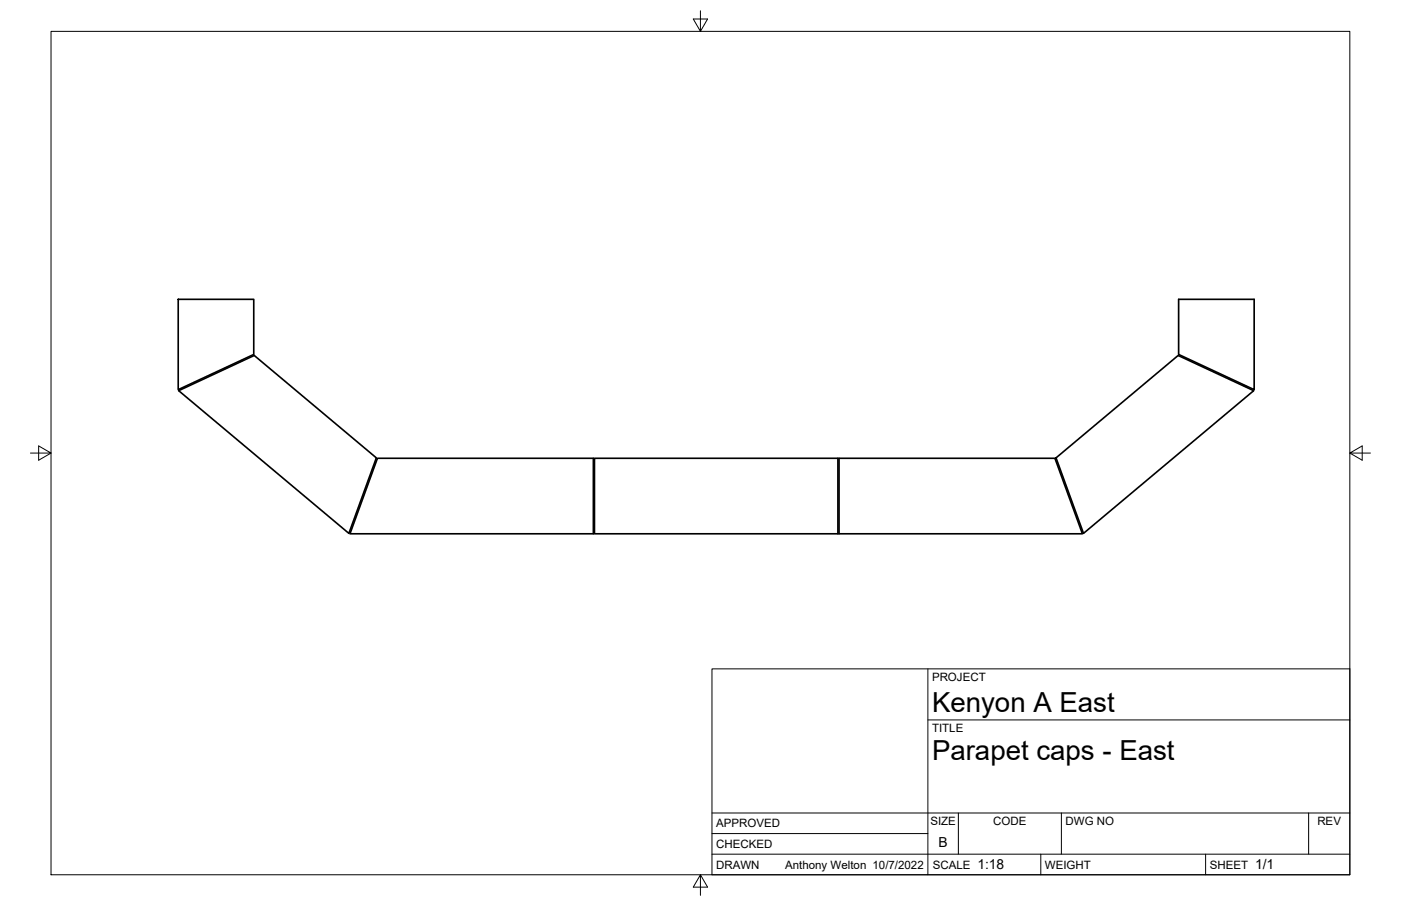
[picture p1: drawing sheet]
<svg xmlns="http://www.w3.org/2000/svg" width="432mm" height="279mm" viewBox="0 0 432 279" stroke-linecap="round" stroke-linejoin="round" font-family="sans-serif">
<!-- layer: Visible -->
<path d="M54.9 92.3h23.3v17l-23.3 10.9zM363.3 92.3h23.2v27.9l-23.2-10.9zM55.1 120.5l23.3-10.9 37.6 31.6-8.5 23.3zM116.3 141.3h66.6v23.3h-75zM183.2 141.3h75.1v23.3h-75.1zM258.6 141.3h66.5l8.5 23.3h-75zM325.5 141.2l37.6-31.6 23.3 10.9-52.5 44z" fill="none" stroke="#000" stroke-width=".51"/>
<!-- layer: Border -->
<path d="M15.7 9.7h400.3v260.1h-400.3zM215.9 3.3v6.4l-2.2-3.8h4.4l-2.2 3.8M9.4 139.7h6.3l-3.8-2.2v4.4l3.8-2.2M416 139.7l3.8 2.2v-4.4l-3.8 2.2h6.4M215.9 269.8l2.2 3.8h-4.4l2.2-3.8v6.3" fill="none" stroke="#000" stroke-width=".31"/>
<!-- layer: Titleblock -->
<path d="M219.4 206.3h196.6v63.5h-196.6zM286 206.3v63.5M286 222h130M219.4 257.1h66.6M219.4 250.7h196.6M295.4 250.7v12.7M327.1 250.7v12.7M403.3 250.7v12.7M219.4 263.4h196.6M320.8 263.4v6.4M371.6 263.4v6.4" fill="none" stroke="#000" stroke-width=".31"/>
<g font-size="8.5">
<text x="287.3" y="219.5">Kenyon A East</text>
<text x="287.3" y="234.5">Parapet caps - East</text>
</g>
<g font-size="4.3">
<text x="289.3" y="261.2">B</text>
<text x="301.2" y="268.1">1:18</text>
<text x="386.8" y="268.1">1/1</text>
</g>
<g font-size="3.5">
<text x="287.3" y="210.1">PROJECT</text>
<text x="287.3" y="225.8">TITLE</text>
<text x="220.7" y="255.2">APPROVED</text>
<text x="286.7" y="254.5">SIZE</text>
<text x="306.1" y="254.5">CODE</text>
<text x="328.4" y="254.5">DWG NO</text>
<text x="406" y="254.5">REV</text>
<text x="220.7" y="261.5">CHECKED</text>
<text x="220.7" y="267.9">DRAWN</text>
<text x="242" y="267.9">Anthony Welton 10/7/2022</text>
<text x="287.5" y="267.9">SCALE</text>
<text x="322.1" y="267.9">WEIGHT</text>
<text x="372.9" y="267.9">SHEET</text>
</g>
</svg>
